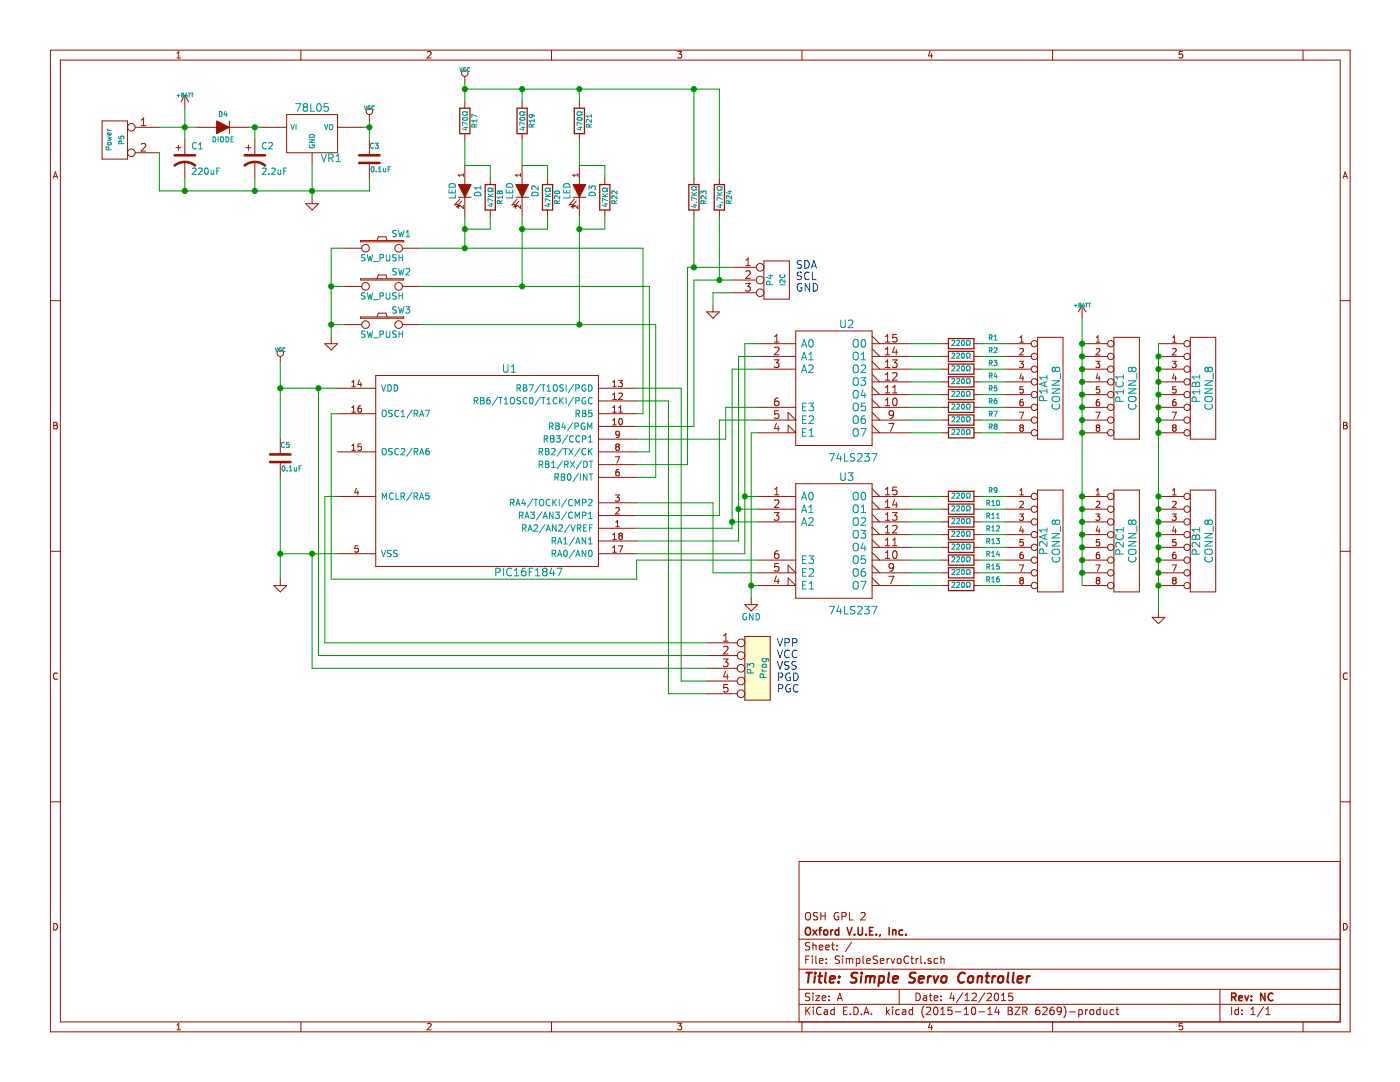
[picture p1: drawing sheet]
EESchema Schematic File Version 2
LIBS:SimpleServoCtrl-rescue
LIBS:power
LIBS:74xx
LIBS:conn
LIBS:microchip
LIBS:device
LIBS:regul
LIBS:SimpleServoCtrl-cache
EELAYER 25 0
EELAYER END
$Descr A 11000 8500
encoding utf-8
Sheet 1 1
Title "Simple Servo Controller"
Date "4/12/2015"
Rev "NC"
Comp "Oxford V.U.E., Inc."
Comment1 "OSH GPL 2"
Comment2 ""
Comment3 ""
Comment4 ""
$EndDescr
$Comp
L 74LS138 U2
U 1 1
P 6550 3050
F 0 "U2" H 6650 3550 60  0000 C CNN
F 1 "74LS237" H 6700 2501 60  0000 C CNN
F 2 "Housings_DIP:DIP-16__300" H 6550 3050 60  0001 C CNN
F 3 "" H 6550 3050 60  0000 C CNN
	1    6550 3050
	1    0    0    -1  
$EndComp
$Comp
L 74LS138 U3
U 1 1
P 6550 4250
F 0 "U3" H 6650 4750 60  0000 C CNN
F 1 "74LS237" H 6700 3701 60  0000 C CNN
F 2 "Housings_DIP:DIP-16__300" H 6550 4250 60  0001 C CNN
F 3 "" H 6550 4250 60  0000 C CNN
	1    6550 4250
	1    0    0    -1  
$EndComp
$Comp
L CONN_8 P1A1
U 1 1
P 8250 3050
F 0 "P1A1" V 8200 3050 60  0000 C CNN
F 1 "CONN_8" V 8300 3050 60  0000 C CNN
F 2 "Pin_Headers:Pin_Header_Straight_1x08" H 8250 3050 60  0001 C CNN
F 3 "" H 8250 3050 60  0000 C CNN
	1    8250 3050
	1    0    0    -1  
$EndComp
$Comp
L CONN_8 P2A1
U 1 1
P 8250 4250
F 0 "P2A1" V 8200 4250 60  0000 C CNN
F 1 "CONN_8" V 8300 4250 60  0000 C CNN
F 2 "Pin_Headers:Pin_Header_Straight_1x08" H 8250 4250 60  0001 C CNN
F 3 "" H 8250 4250 60  0000 C CNN
	1    8250 4250
	1    0    0    -1  
$EndComp
$Comp
L CONN_8 P1B1
U 1 1
P 9450 3050
F 0 "P1B1" V 9400 3050 60  0000 C CNN
F 1 "CONN_8" V 9500 3050 60  0000 C CNN
F 2 "Pin_Headers:Pin_Header_Straight_1x08" H 9450 3050 60  0001 C CNN
F 3 "" H 9450 3050 60  0000 C CNN
	1    9450 3050
	1    0    0    -1  
$EndComp
$Comp
L CONN_8 P1C1
U 1 1
P 8850 3050
F 0 "P1C1" V 8800 3050 60  0000 C CNN
F 1 "CONN_8" V 8900 3050 60  0000 C CNN
F 2 "Pin_Headers:Pin_Header_Straight_1x08" H 8850 3050 60  0001 C CNN
F 3 "" H 8850 3050 60  0000 C CNN
	1    8850 3050
	1    0    0    -1  
$EndComp
$Comp
L CONN_8 P2B1
U 1 1
P 9450 4250
F 0 "P2B1" V 9400 4250 60  0000 C CNN
F 1 "CONN_8" V 9500 4250 60  0000 C CNN
F 2 "Pin_Headers:Pin_Header_Straight_1x08" H 9450 4250 60  0001 C CNN
F 3 "" H 9450 4250 60  0000 C CNN
	1    9450 4250
	1    0    0    -1  
$EndComp
$Comp
L CONN_8 P2C1
U 1 1
P 8850 4250
F 0 "P2C1" V 8800 4250 60  0000 C CNN
F 1 "CONN_8" V 8900 4250 60  0000 C CNN
F 2 "Pin_Headers:Pin_Header_Straight_1x08" H 8850 4250 60  0001 C CNN
F 3 "" H 8850 4250 60  0000 C CNN
	1    8850 4250
	1    0    0    -1  
$EndComp
Wire Wire Line
	8500 2500 8500 4600
Connection ~ 8500 2800
Connection ~ 8500 2900
Connection ~ 8500 3000
Connection ~ 8500 3100
Connection ~ 8500 3200
Connection ~ 8500 3300
Connection ~ 8500 3400
Connection ~ 8500 3900
Connection ~ 8500 4000
Connection ~ 8500 4100
Connection ~ 8500 4200
Connection ~ 8500 4300
Connection ~ 8500 4400
Connection ~ 8500 4500
Wire Wire Line
	9100 2700 9100 4800
Connection ~ 9100 2800
Connection ~ 9100 2900
Connection ~ 9100 3000
Connection ~ 9100 3100
Connection ~ 9100 3200
Connection ~ 9100 3300
Connection ~ 9100 3400
Connection ~ 9100 3900
Connection ~ 9100 4000
Connection ~ 9100 4100
Connection ~ 9100 4200
Connection ~ 9100 4400
Connection ~ 9100 4300
Connection ~ 9100 4500
$Comp
L PIC16F648A U1
U 1 1
P 3700 3700
F 0 "U1" H 4000 4500 60  0000 C CNN
F 1 "PIC16F1847" H 4150 2900 60  0000 C CNN
F 2 "Housings_DIP:DIP-18__300" H 3700 3700 60  0001 C CNN
F 3 "" H 3700 3700 60  0000 C CNN
	1    3700 3700
	1    0    0    -1  
$EndComp
Wire Wire Line
	5000 3450 5700 3450
Wire Wire Line
	5700 3200 5950 3200
Wire Wire Line
	5000 4400 5950 4400
Wire Wire Line
	5950 2700 5850 2700
Wire Wire Line
	5850 2700 5850 4350
Wire Wire Line
	5850 3900 5950 3900
Wire Wire Line
	5850 4350 5000 4350
Connection ~ 5850 3900
Wire Wire Line
	5950 2800 5800 2800
Wire Wire Line
	5800 2800 5800 4250
Wire Wire Line
	5800 4000 5950 4000
Wire Wire Line
	5800 4250 5000 4250
Connection ~ 5800 4000
Wire Wire Line
	5950 2900 5750 2900
Wire Wire Line
	5750 2900 5750 4150
Wire Wire Line
	5750 4100 5950 4100
Wire Wire Line
	5750 4150 5000 4150
Connection ~ 5750 4100
Wire Wire Line
	5000 4050 5650 4050
Wire Wire Line
	5650 4050 5650 3300
Wire Wire Line
	5650 3300 5950 3300
Wire Wire Line
	5000 3950 5600 3950
Wire Wire Line
	5600 3950 5600 4500
Wire Wire Line
	5600 4500 5950 4500
Wire Wire Line
	5950 3400 5900 3400
Wire Wire Line
	5900 3400 5900 4700
Wire Wire Line
	5900 4600 5950 4600
Connection ~ 9100 4600
$Comp
L R R1
U 1 1
P 7550 2700
F 0 "R1" V 7600 2450 40  0000 C CNN
F 1 "220Ω" V 7557 2701 40  0000 C CNN
F 2 "Resistors_SMD:R_0805_HandSoldering" V 7480 2700 30  0001 C CNN
F 3 "" H 7550 2700 30  0000 C CNN
	1    7550 2700
	0    -1   -1   0   
$EndComp
$Comp
L R R2
U 1 1
P 7550 2800
F 0 "R2" V 7600 2550 40  0000 C CNN
F 1 "220Ω" V 7557 2801 40  0000 C CNN
F 2 "Resistors_SMD:R_0805_HandSoldering" V 7480 2800 30  0001 C CNN
F 3 "" H 7550 2800 30  0000 C CNN
	1    7550 2800
	0    -1   -1   0   
$EndComp
$Comp
L R R3
U 1 1
P 7550 2900
F 0 "R3" V 7600 2650 40  0000 C CNN
F 1 "220Ω" V 7557 2901 40  0000 C CNN
F 2 "Resistors_SMD:R_0805_HandSoldering" V 7480 2900 30  0001 C CNN
F 3 "" H 7550 2900 30  0000 C CNN
	1    7550 2900
	0    -1   -1   0   
$EndComp
$Comp
L R R4
U 1 1
P 7550 3000
F 0 "R4" V 7600 2750 40  0000 C CNN
F 1 "220Ω" V 7557 3001 40  0000 C CNN
F 2 "Resistors_SMD:R_0805_HandSoldering" V 7480 3000 30  0001 C CNN
F 3 "" H 7550 3000 30  0000 C CNN
	1    7550 3000
	0    -1   -1   0   
$EndComp
$Comp
L R R5
U 1 1
P 7550 3100
F 0 "R5" V 7600 2850 40  0000 C CNN
F 1 "220Ω" V 7557 3101 40  0000 C CNN
F 2 "Resistors_SMD:R_0805_HandSoldering" V 7480 3100 30  0001 C CNN
F 3 "" H 7550 3100 30  0000 C CNN
	1    7550 3100
	0    -1   -1   0   
$EndComp
$Comp
L R R6
U 1 1
P 7550 3200
F 0 "R6" V 7600 2950 40  0000 C CNN
F 1 "220Ω" V 7557 3201 40  0000 C CNN
F 2 "Resistors_SMD:R_0805_HandSoldering" V 7480 3200 30  0001 C CNN
F 3 "" H 7550 3200 30  0000 C CNN
	1    7550 3200
	0    -1   -1   0   
$EndComp
$Comp
L R R7
U 1 1
P 7550 3300
F 0 "R7" V 7600 3050 40  0000 C CNN
F 1 "220Ω" V 7557 3301 40  0000 C CNN
F 2 "Resistors_SMD:R_0805_HandSoldering" V 7480 3300 30  0001 C CNN
F 3 "" H 7550 3300 30  0000 C CNN
	1    7550 3300
	0    -1   -1   0   
$EndComp
$Comp
L R R8
U 1 1
P 7550 3400
F 0 "R8" V 7600 3150 40  0000 C CNN
F 1 "220Ω" V 7557 3401 40  0000 C CNN
F 2 "Resistors_SMD:R_0805_HandSoldering" V 7480 3400 30  0001 C CNN
F 3 "" H 7550 3400 30  0000 C CNN
	1    7550 3400
	0    -1   -1   0   
$EndComp
$Comp
L R R9
U 1 1
P 7550 3900
F 0 "R9" V 7600 3650 40  0000 C CNN
F 1 "220Ω" V 7557 3901 40  0000 C CNN
F 2 "Resistors_SMD:R_0805_HandSoldering" V 7480 3900 30  0001 C CNN
F 3 "" H 7550 3900 30  0000 C CNN
	1    7550 3900
	0    -1   -1   0   
$EndComp
$Comp
L R R10
U 1 1
P 7550 4000
F 0 "R10" V 7600 3750 40  0000 C CNN
F 1 "220Ω" V 7557 4001 40  0000 C CNN
F 2 "Resistors_SMD:R_0805_HandSoldering" V 7480 4000 30  0001 C CNN
F 3 "" H 7550 4000 30  0000 C CNN
	1    7550 4000
	0    -1   -1   0   
$EndComp
$Comp
L R R11
U 1 1
P 7550 4100
F 0 "R11" V 7600 3850 40  0000 C CNN
F 1 "220Ω" V 7557 4101 40  0000 C CNN
F 2 "Resistors_SMD:R_0805_HandSoldering" V 7480 4100 30  0001 C CNN
F 3 "" H 7550 4100 30  0000 C CNN
	1    7550 4100
	0    -1   -1   0   
$EndComp
$Comp
L R R12
U 1 1
P 7550 4200
F 0 "R12" V 7600 3950 40  0000 C CNN
F 1 "220Ω" V 7557 4201 40  0000 C CNN
F 2 "Resistors_SMD:R_0805_HandSoldering" V 7480 4200 30  0001 C CNN
F 3 "" H 7550 4200 30  0000 C CNN
	1    7550 4200
	0    -1   -1   0   
$EndComp
$Comp
L R R13
U 1 1
P 7550 4300
F 0 "R13" V 7600 4050 40  0000 C CNN
F 1 "220Ω" V 7557 4301 40  0000 C CNN
F 2 "Resistors_SMD:R_0805_HandSoldering" V 7480 4300 30  0001 C CNN
F 3 "" H 7550 4300 30  0000 C CNN
	1    7550 4300
	0    -1   -1   0   
$EndComp
$Comp
L R R14
U 1 1
P 7550 4400
F 0 "R14" V 7600 4150 40  0000 C CNN
F 1 "220Ω" V 7557 4401 40  0000 C CNN
F 2 "Resistors_SMD:R_0805_HandSoldering" V 7480 4400 30  0001 C CNN
F 3 "" H 7550 4400 30  0000 C CNN
	1    7550 4400
	0    -1   -1   0   
$EndComp
$Comp
L R R15
U 1 1
P 7550 4500
F 0 "R15" V 7600 4250 40  0000 C CNN
F 1 "220Ω" V 7557 4501 40  0000 C CNN
F 2 "Resistors_SMD:R_0805_HandSoldering" V 7480 4500 30  0001 C CNN
F 3 "" H 7550 4500 30  0000 C CNN
	1    7550 4500
	0    -1   -1   0   
$EndComp
$Comp
L R R16
U 1 1
P 7550 4600
F 0 "R16" V 7600 4350 40  0000 C CNN
F 1 "220Ω" V 7557 4601 40  0000 C CNN
F 2 "Resistors_SMD:R_0805_HandSoldering" V 7480 4600 30  0001 C CNN
F 3 "" H 7550 4600 30  0000 C CNN
	1    7550 4600
	0    -1   -1   0   
$EndComp
Wire Wire Line
	7700 2700 7900 2700
Wire Wire Line
	7700 2800 7900 2800
Wire Wire Line
	7700 2900 7900 2900
Wire Wire Line
	7700 3000 7900 3000
Wire Wire Line
	7700 3100 7900 3100
Wire Wire Line
	7700 3200 7900 3200
Wire Wire Line
	7700 3300 7900 3300
Wire Wire Line
	7700 3400 7900 3400
Wire Wire Line
	7700 3900 7900 3900
Wire Wire Line
	7700 4000 7900 4000
Wire Wire Line
	7700 4100 7900 4100
Wire Wire Line
	7700 4200 7900 4200
Wire Wire Line
	7700 4300 7900 4300
Wire Wire Line
	7700 4400 7900 4400
Wire Wire Line
	7700 4500 7900 4500
Wire Wire Line
	7700 4600 7900 4600
Wire Wire Line
	7150 2700 7400 2700
Wire Wire Line
	7150 2800 7400 2800
Wire Wire Line
	7150 2900 7400 2900
Wire Wire Line
	7150 3000 7400 3000
Wire Wire Line
	7150 3100 7400 3100
Wire Wire Line
	7150 3200 7400 3200
Wire Wire Line
	7150 3300 7400 3300
Wire Wire Line
	7150 3400 7400 3400
Wire Wire Line
	7150 3900 7400 3900
Wire Wire Line
	7150 4000 7400 4000
Wire Wire Line
	7150 4100 7400 4100
Wire Wire Line
	7150 4200 7400 4200
Wire Wire Line
	7150 4300 7400 4300
Wire Wire Line
	7150 4400 7400 4400
Wire Wire Line
	7150 4500 7400 4500
Wire Wire Line
	7150 4600 7400 4600
$Comp
L CONN_5 P3
U 1 1
P 5950 5250
F 0 "P3" V 5900 5250 50  0000 C CNN
F 1 "Prog" V 6000 5250 50  0000 C CNN
F 2 "Pin_Headers:Pin_Header_Straight_1x05" H 5950 5250 60  0001 C CNN
F 3 "" H 5950 5250 60  0000 C CNN
	1    5950 5250
	1    0    0    -1  
$EndComp
Wire Wire Line
	2650 3900 2550 3900
Wire Wire Line
	2550 3900 2550 5050
Wire Wire Line
	2550 5050 5550 5050
Wire Wire Line
	2200 3050 2650 3050
Wire Wire Line
	2500 3050 2500 5150
Wire Wire Line
	2500 5150 5550 5150
Wire Wire Line
	2200 4350 2650 4350
Wire Wire Line
	2450 4350 2450 5250
Wire Wire Line
	2450 5250 5550 5250
Wire Wire Line
	5000 3050 5350 3050
Wire Wire Line
	5350 3050 5350 5350
Wire Wire Line
	5350 5350 5550 5350
Wire Wire Line
	5000 3150 5250 3150
Wire Wire Line
	5250 3150 5250 5450
Wire Wire Line
	5250 5450 5550 5450
Text Notes 6100 5450 0    60   ~ 0
VPP\nVCC\nVSS\nPGD\nPGC
$Comp
L CONN_3 P4
U 1 1
P 6100 2200
F 0 "P4" V 6050 2200 50  0000 C CNN
F 1 "I2C" V 6150 2200 40  0000 C CNN
F 2 "Connect:bornier3" H 6100 2200 60  0001 C CNN
F 3 "" H 6100 2200 60  0000 C CNN
	1    6100 2200
	1    0    0    -1  
$EndComp
Text Notes 6250 2300 0    60   ~ 0
SDA\nSCL\nGND
Wire Wire Line
	5000 3650 5400 3650
Wire Wire Line
	5400 3650 5400 2100
Wire Wire Line
	5400 2100 5750 2100
Wire Wire Line
	5000 3350 5450 3350
Wire Wire Line
	5450 3350 5450 2200
Wire Wire Line
	5450 2200 5750 2200
$Comp
L GND #PWR01
U 1 1
P 5600 2400
F 0 "#PWR01" H 5600 2400 30  0001 C CNN
F 1 "GND" H 5600 2330 30  0001 C CNN
F 2 "" H 5600 2400 60  0000 C CNN
F 3 "" H 5600 2400 60  0000 C CNN
	1    5600 2400
	1    0    0    -1  
$EndComp
Wire Wire Line
	5750 2300 5600 2300
Wire Wire Line
	5600 2300 5600 2400
$Comp
L GND #PWR02
U 1 1
P 9100 4800
F 0 "#PWR02" H 9100 4800 30  0001 C CNN
F 1 "GND" H 9100 4730 30  0001 C CNN
F 2 "" H 9100 4800 60  0000 C CNN
F 3 "" H 9100 4800 60  0000 C CNN
	1    9100 4800
	1    0    0    -1  
$EndComp
$Comp
L +BATT #PWR03
U 1 1
P 8500 2500
F 0 "#PWR03" H 8500 2450 20  0001 C CNN
F 1 "+BATT" H 8500 2600 30  0000 C CNN
F 2 "" H 8500 2500 60  0000 C CNN
F 3 "" H 8500 2500 60  0000 C CNN
	1    8500 2500
	1    0    0    -1  
$EndComp
Connection ~ 8500 2700
$Comp
L LED-RESCUE-SimpleServoCtrl D1
U 1 1
P 3650 1500
F 0 "D1" H 3650 1600 50  0000 C CNN
F 1 "LED" H 3650 1400 50  0000 C CNN
F 2 "LEDs:LED-1206" H 3650 1500 60  0001 C CNN
F 3 "" H 3650 1500 60  0000 C CNN
	1    3650 1500
	0    1    1    0   
$EndComp
$Comp
L LED-RESCUE-SimpleServoCtrl D2
U 1 1
P 4100 1500
F 0 "D2" H 4100 1600 50  0000 C CNN
F 1 "LED" H 4100 1400 50  0000 C CNN
F 2 "LEDs:LED-1206" H 4100 1500 60  0001 C CNN
F 3 "" H 4100 1500 60  0000 C CNN
	1    4100 1500
	0    1    1    0   
$EndComp
$Comp
L LED-RESCUE-SimpleServoCtrl D3
U 1 1
P 4550 1500
F 0 "D3" H 4550 1600 50  0000 C CNN
F 1 "LED" H 4550 1400 50  0000 C CNN
F 2 "LEDs:LED-1206" H 4550 1500 60  0001 C CNN
F 3 "" H 4550 1500 60  0000 C CNN
	1    4550 1500
	0    1    1    0   
$EndComp
$Comp
L SW_PUSH SW3
U 1 1
P 3000 2550
F 0 "SW3" H 3150 2660 50  0000 C CNN
F 1 "SW_PUSH" H 3000 2470 50  0000 C CNN
F 2 "Buttons_Switches_SMD:SW_SPST_PTS645" H 3000 2550 60  0001 C CNN
F 3 "" H 3000 2550 60  0000 C CNN
	1    3000 2550
	1    0    0    -1  
$EndComp
$Comp
L SW_PUSH SW2
U 1 1
P 3000 2250
F 0 "SW2" H 3150 2360 50  0000 C CNN
F 1 "SW_PUSH" H 3000 2170 50  0000 C CNN
F 2 "Buttons_Switches_SMD:SW_SPST_PTS645" H 3000 2250 60  0001 C CNN
F 3 "" H 3000 2250 60  0000 C CNN
	1    3000 2250
	1    0    0    -1  
$EndComp
$Comp
L SW_PUSH SW1
U 1 1
P 3000 1950
F 0 "SW1" H 3150 2060 50  0000 C CNN
F 1 "SW_PUSH" H 3000 1870 50  0000 C CNN
F 2 "Buttons_Switches_SMD:SW_SPST_PTS645" H 3000 1950 60  0001 C CNN
F 3 "" H 3000 1950 60  0000 C CNN
	1    3000 1950
	1    0    0    -1  
$EndComp
$Comp
L R R17
U 1 1
P 3650 950
F 0 "R17" V 3730 950 40  0000 C CNN
F 1 "470Ω" V 3657 951 40  0000 C CNN
F 2 "Resistors_SMD:R_0805_HandSoldering" V 3580 950 30  0001 C CNN
F 3 "" H 3650 950 30  0000 C CNN
	1    3650 950 
	1    0    0    -1  
$EndComp
$Comp
L R R18
U 1 1
P 3850 1550
F 0 "R18" V 3930 1550 40  0000 C CNN
F 1 "47KΩ" V 3857 1551 40  0000 C CNN
F 2 "Resistors_SMD:R_0805_HandSoldering" V 3780 1550 30  0001 C CNN
F 3 "" H 3850 1550 30  0000 C CNN
	1    3850 1550
	1    0    0    -1  
$EndComp
$Comp
L R R19
U 1 1
P 4100 950
F 0 "R19" V 4180 950 40  0000 C CNN
F 1 "470Ω" V 4107 951 40  0000 C CNN
F 2 "Resistors_SMD:R_0805_HandSoldering" V 4030 950 30  0001 C CNN
F 3 "" H 4100 950 30  0000 C CNN
	1    4100 950 
	1    0    0    -1  
$EndComp
$Comp
L R R20
U 1 1
P 4300 1550
F 0 "R20" V 4380 1550 40  0000 C CNN
F 1 "47KΩ" V 4307 1551 40  0000 C CNN
F 2 "Resistors_SMD:R_0805_HandSoldering" V 4230 1550 30  0001 C CNN
F 3 "" H 4300 1550 30  0000 C CNN
	1    4300 1550
	1    0    0    -1  
$EndComp
$Comp
L R R21
U 1 1
P 4550 950
F 0 "R21" V 4630 950 40  0000 C CNN
F 1 "470Ω" V 4557 951 40  0000 C CNN
F 2 "Resistors_SMD:R_0805_HandSoldering" V 4480 950 30  0001 C CNN
F 3 "" H 4550 950 30  0000 C CNN
	1    4550 950 
	1    0    0    -1  
$EndComp
$Comp
L R R22
U 1 1
P 4750 1550
F 0 "R22" V 4830 1550 40  0000 C CNN
F 1 "47KΩ" V 4757 1551 40  0000 C CNN
F 2 "Resistors_SMD:R_0805_HandSoldering" V 4680 1550 30  0001 C CNN
F 3 "" H 4750 1550 30  0000 C CNN
	1    4750 1550
	1    0    0    -1  
$EndComp
$Comp
L VCC #PWR04
U 1 1
P 3650 650
F 0 "#PWR04" H 3650 750 30  0001 C CNN
F 1 "VCC" H 3650 750 30  0000 C CNN
F 2 "" H 3650 650 60  0000 C CNN
F 3 "" H 3650 650 60  0000 C CNN
	1    3650 650 
	1    0    0    -1  
$EndComp
Wire Wire Line
	3650 650  3650 800 
Wire Wire Line
	3650 700  5650 700 
Connection ~ 4100 700 
Wire Wire Line
	3650 1100 3650 1300
Wire Wire Line
	3650 1300 3850 1300
Wire Wire Line
	4100 1100 4100 1300
Wire Wire Line
	4100 1300 4300 1300
Wire Wire Line
	4550 1100 4550 1300
Wire Wire Line
	4550 1300 4750 1300
Wire Wire Line
	5000 3250 5050 3250
Wire Wire Line
	5050 3250 5050 1950
Wire Wire Line
	5050 1950 3300 1950
Wire Wire Line
	3650 1700 3650 1950
Wire Wire Line
	3650 1800 3850 1800
Connection ~ 3650 1950
Connection ~ 3650 1800
Wire Wire Line
	5000 3550 5100 3550
Wire Wire Line
	5100 3550 5100 2250
Wire Wire Line
	5100 2250 3300 2250
Wire Wire Line
	4100 1700 4100 2250
Connection ~ 4100 2250
Wire Wire Line
	4300 1800 4100 1800
Connection ~ 4100 1800
Wire Wire Line
	5000 3750 5150 3750
Wire Wire Line
	5150 3750 5150 2550
Wire Wire Line
	5150 2550 3300 2550
Wire Wire Line
	4550 1700 4550 2550
Connection ~ 4550 2550
Wire Wire Line
	4750 1800 4550 1800
Connection ~ 4550 1800
$Comp
L GND #PWR05
U 1 1
P 2600 2650
F 0 "#PWR05" H 2600 2650 30  0001 C CNN
F 1 "GND" H 2600 2580 30  0001 C CNN
F 2 "" H 2600 2650 60  0000 C CNN
F 3 "" H 2600 2650 60  0000 C CNN
	1    2600 2650
	1    0    0    -1  
$EndComp
Wire Wire Line
	2700 2550 2600 2550
Wire Wire Line
	2600 1950 2600 2650
Wire Wire Line
	2700 2250 2600 2250
Connection ~ 2600 2550
Wire Wire Line
	2700 1950 2600 1950
Connection ~ 2600 2250
$Comp
L R R23
U 1 1
P 5450 1550
F 0 "R23" V 5530 1550 40  0000 C CNN
F 1 "4.7KΩ" V 5457 1551 40  0000 C CNN
F 2 "Resistors_SMD:R_0805_HandSoldering" V 5380 1550 30  0001 C CNN
F 3 "" H 5450 1550 30  0000 C CNN
	1    5450 1550
	1    0    0    -1  
$EndComp
$Comp
L R R24
U 1 1
P 5650 1550
F 0 "R24" V 5730 1550 40  0000 C CNN
F 1 "4.7KΩ" V 5657 1551 40  0000 C CNN
F 2 "Resistors_SMD:R_0805_HandSoldering" V 5580 1550 30  0001 C CNN
F 3 "" H 5650 1550 30  0000 C CNN
	1    5650 1550
	1    0    0    -1  
$EndComp
Wire Wire Line
	5650 1700 5650 2200
Connection ~ 5650 2200
Wire Wire Line
	5450 1700 5450 2100
Connection ~ 5450 2100
Wire Wire Line
	5450 700  5450 1400
Connection ~ 4550 700 
Wire Wire Line
	5650 700  5650 1400
Connection ~ 5450 700 
$Comp
L C C5
U 1 1
P 2200 3600
F 0 "C5" H 2200 3700 40  0000 L CNN
F 1 "0.1uF" H 2206 3515 40  0000 L CNN
F 2 "Capacitors_SMD:C_0805_HandSoldering" H 2238 3450 30  0001 C CNN
F 3 "" H 2200 3600 60  0000 C CNN
	1    2200 3600
	1    0    0    -1  
$EndComp
$Comp
L CONN_2 P5
U 1 1
P 900 1100
F 0 "P5" V 850 1100 40  0000 C CNN
F 1 "Power" V 950 1100 40  0000 C CNN
F 2 "Connect:bornier2" H 900 1100 60  0001 C CNN
F 3 "" H 900 1100 60  0000 C CNN
	1    900  1100
	-1   0    0    -1  
$EndComp
$Comp
L +BATT #PWR06
U 1 1
P 1450 850
F 0 "#PWR06" H 1450 800 20  0001 C CNN
F 1 "+BATT" H 1450 950 30  0000 C CNN
F 2 "" H 1450 850 60  0000 C CNN
F 3 "" H 1450 850 60  0000 C CNN
	1    1450 850 
	1    0    0    -1  
$EndComp
Wire Wire Line
	1250 1000 1550 1000
$Comp
L DIODE D4
U 1 1
P 1750 1000
F 0 "D4" H 1750 1100 40  0000 C CNN
F 1 "DIODE" H 1750 900 40  0000 C CNN
F 2 "SMD_Packages:SMD-2010_Pol" H 1750 1000 60  0001 C CNN
F 3 "" H 1750 1000 60  0000 C CNN
	1    1750 1000
	1    0    0    -1  
$EndComp
$Comp
L CP1 C2
U 1 1
P 2000 1250
F 0 "C2" H 2050 1350 50  0000 L CNN
F 1 "2.2uF" H 2050 1150 50  0000 L CNN
F 2 "Capacitors_Elko_ThroughHole:Elko_vert_11x5mm_RM2.5" H 2000 1250 60  0001 C CNN
F 3 "" H 2000 1250 60  0000 C CNN
	1    2000 1250
	1    0    0    -1  
$EndComp
$Comp
L 78L05 VR1
U 1 1
P 2450 1050
F 0 "VR1" H 2600 854 60  0000 C CNN
F 1 "78L05" H 2450 1250 60  0000 C CNN
F 2 "Discret:LM78XXV" H 2450 1050 60  0001 C CNN
F 3 "" H 2450 1050 60  0000 C CNN
	1    2450 1050
	1    0    0    -1  
$EndComp
$Comp
L C C3
U 1 1
P 2900 1250
F 0 "C3" H 2900 1350 40  0000 L CNN
F 1 "0.1uF" H 2906 1165 40  0000 L CNN
F 2 "Capacitors_SMD:C_0805_HandSoldering" H 2938 1100 30  0001 C CNN
F 3 "" H 2900 1250 60  0000 C CNN
	1    2900 1250
	1    0    0    -1  
$EndComp
$Comp
L GND #PWR07
U 1 1
P 2450 1550
F 0 "#PWR07" H 2450 1550 30  0001 C CNN
F 1 "GND" H 2450 1480 30  0001 C CNN
F 2 "" H 2450 1550 60  0000 C CNN
F 3 "" H 2450 1550 60  0000 C CNN
	1    2450 1550
	1    0    0    -1  
$EndComp
Wire Wire Line
	2900 1500 1250 1500
Wire Wire Line
	2900 950  2900 1100
Wire Wire Line
	2900 1000 2850 1000
Wire Wire Line
	2050 1000 1950 1000
Wire Wire Line
	2000 1000 2000 1100
Connection ~ 2000 1000
Wire Wire Line
	1250 1500 1250 1200
$Comp
L CP1 C1
U 1 1
P 1450 1250
F 0 "C1" H 1500 1350 50  0000 L CNN
F 1 "220uF" H 1500 1150 50  0000 L CNN
F 2 "Capacitors_Elko_ThroughHole:Elko_vert_20x10mm_RM5_CopperClear" H 1450 1250 60  0001 C CNN
F 3 "" H 1450 1250 60  0000 C CNN
	1    1450 1250
	1    0    0    -1  
$EndComp
Connection ~ 1450 1500
Wire Wire Line
	2000 1400 2000 1500
Connection ~ 2000 1500
Wire Wire Line
	2900 1400 2900 1500
$Comp
L VCC #PWR08
U 1 1
P 2900 950
F 0 "#PWR08" H 2900 1050 30  0001 C CNN
F 1 "VCC" H 2900 1050 30  0000 C CNN
F 2 "" H 2900 950 60  0000 C CNN
F 3 "" H 2900 950 60  0000 C CNN
	1    2900 950 
	1    0    0    -1  
$EndComp
Connection ~ 2900 1000
$Comp
L VCC #PWR09
U 1 1
P 2200 2850
F 0 "#PWR09" H 2200 2950 30  0001 C CNN
F 1 "VCC" H 2200 2950 30  0000 C CNN
F 2 "" H 2200 2850 60  0000 C CNN
F 3 "" H 2200 2850 60  0000 C CNN
	1    2200 2850
	1    0    0    -1  
$EndComp
Wire Wire Line
	2200 2850 2200 3450
Connection ~ 2500 3050
Connection ~ 2200 3050
$Comp
L GND #PWR010
U 1 1
P 2200 4550
F 0 "#PWR010" H 2200 4550 30  0001 C CNN
F 1 "GND" H 2200 4480 30  0001 C CNN
F 2 "" H 2200 4550 60  0000 C CNN
F 3 "" H 2200 4550 60  0000 C CNN
	1    2200 4550
	1    0    0    -1  
$EndComp
Wire Wire Line
	2200 3750 2200 4550
Connection ~ 2200 4350
Connection ~ 2450 4350
Wire Wire Line
	1450 1400 1450 1500
Wire Wire Line
	1450 850  1450 1100
Connection ~ 1450 1000
Wire Wire Line
	2450 1300 2450 1550
Connection ~ 2450 1500
Wire Wire Line
	4750 1800 4750 1700
Wire Wire Line
	4300 1800 4300 1700
Wire Wire Line
	3850 1800 3850 1700
Wire Wire Line
	3850 1300 3850 1400
Wire Wire Line
	4300 1300 4300 1400
Wire Wire Line
	4750 1300 4750 1400
Connection ~ 3650 700 
Wire Wire Line
	4100 800  4100 700 
Wire Wire Line
	4550 800  4550 700 
Wire Wire Line
	5700 3450 5700 3200
Wire Wire Line
	5000 4400 5000 4550
Wire Wire Line
	5000 4550 2600 4550
Wire Wire Line
	2600 4550 2600 3250
Wire Wire Line
	2600 3250 2650 3250
$Comp
L GND #PWR011
U 1 1
P 5900 4700
F 0 "#PWR011" H 5900 4450 50  0001 C CNN
F 1 "GND" H 5900 4550 50  0000 C CNN
F 2 "" H 5900 4700 60  0000 C CNN
F 3 "" H 5900 4700 60  0000 C CNN
	1    5900 4700
	1    0    0    -1  
$EndComp
Connection ~ 5900 4600
$EndSCHEMATC
